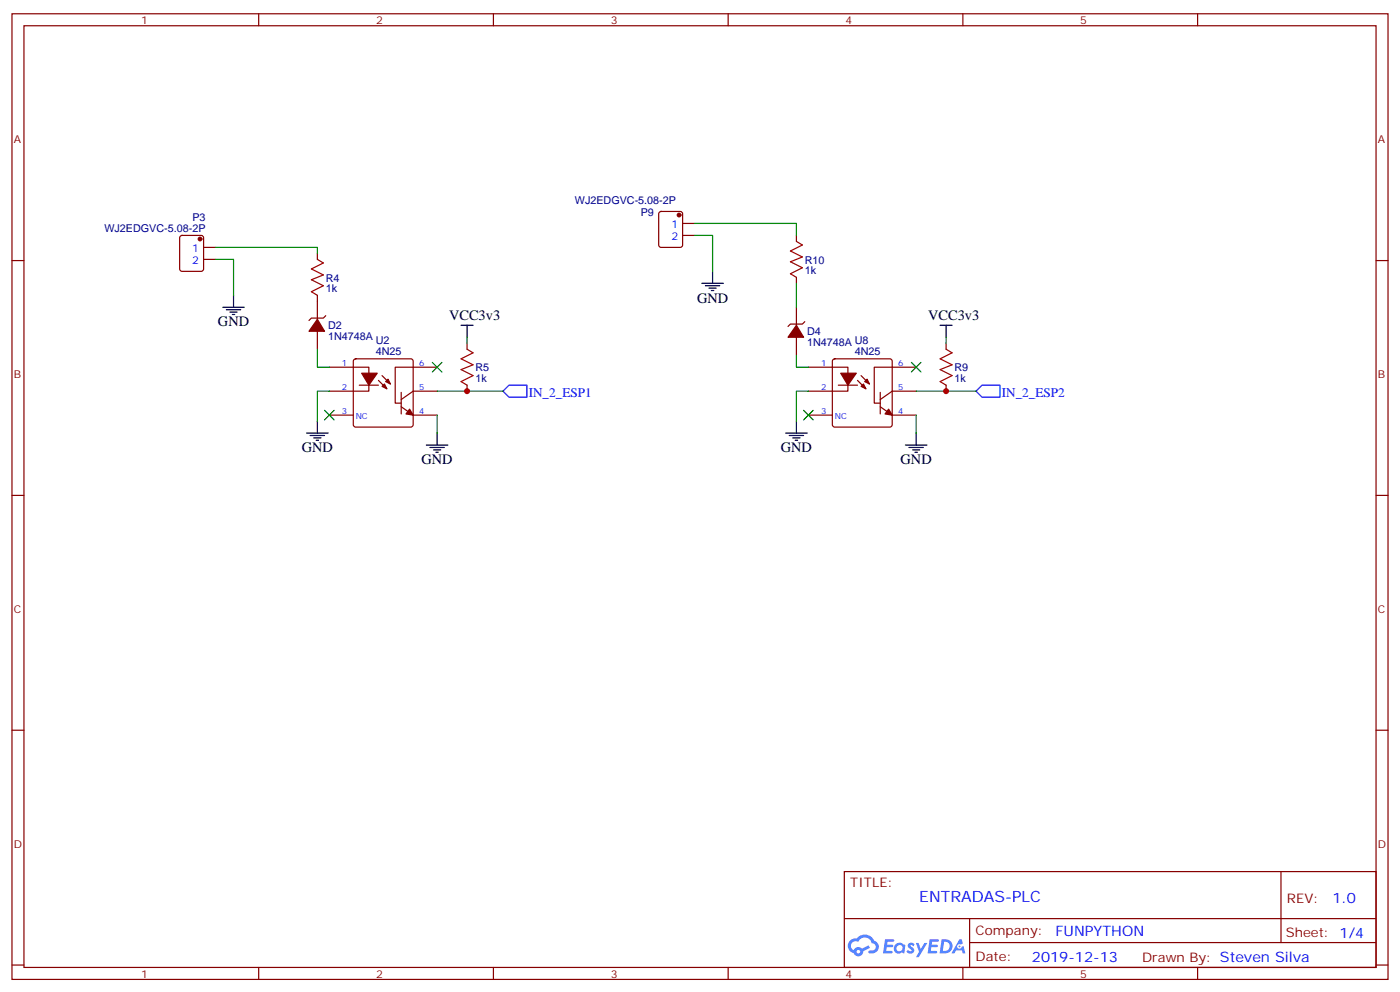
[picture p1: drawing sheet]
<svg xmlns="http://www.w3.org/2000/svg" width="412mm" height="292mm" viewBox="0 0 412 292" stroke-linecap="round" stroke-linejoin="round" font-family="sans-serif">
<g fill="none" stroke="#870000" stroke-width=".35">
<path d="M3.5 4.1h405.4v284.3h-405.4zM7.1 7.6h398.2v277.3h-398.2zM76.2 4.1v3.5M145.3 4.1v3.5M214.5 4.1v3.5M283.6 4.1v3.5M352.8 4.1v3.5M3.5 76.7h3.6M405.3 76.7h3.6M3.5 145.9h3.6M405.3 145.9h3.6M3.5 215h3.6"/>
<path d="M405.3 215h3.6M248.7 256.6h156.6v28.3h-156.6zM377.3 256.7v20.8M248.7 270.5h156.5M285.6 277.5h119.6M285.6 270.5v14.1M3.5 284.2h3.6M76.2 284.9v3.5M145.3 284.9v3.5M214.5 284.9v3.5M283.6 284.9v3.5M352.8 284.9v3.5"/>
<path d="M405.3 284.2h3.6"/>
</g>
<g fill="#5487ff">
<path d="M267.7 277.8a1.22 1.22 0 0 1 1.7 .3l-.4 .6a.47 .47 0 0 0-.3-.4 .47 .47 0 0 0-.5 .1l.1 .3a1.14 1.14 0 0 1 .8 1.7 1.14 1.14 0 0 1-1.9 0l-.2-.2 .5-.5 .7 .4a.29 .29 0 0 0 .3-.2 .29 .29 0 0 0-.2-.4 1.04 1.04 0 0 1-.6-1.7z"/>
<path d="M260.7 276.6h2.4l.3 .2-.2 .5h-1.8l-.1 .9h1.5l.3 .3-.3 .4h-1.6l-.2 1.1 1.7 .1 .2 .3-.2 .3h-2.6z"/>
<path d="M273.8 276.6h2.4l.3 .2-.1 .5h-1.8l-.2 .9h1.6l.3 .3-.4 .4h-1.6l-.1 1.1 1.7 .1 .2 .3-.2 .3h-2.6z"/>
<path d="M282.6 276.6h.7l.3 1.2-.6 .3a.69 .69 0 0 0-1 .3 .69 .69 0 0 0 .4 1 .69 .69 0 0 0 .9-.6l.5-.3 .6 2.2h-.8l-.2-.9h-1.8l-.5 .9h-.8z"/>
<path d="M269.8 277.7h.8l.6 1.8 1.1-1.8h.9l-2.6 4.1h-.8l.9-1.5z"/>
<path d="M277.4 276.6l-.6 4.1h1.3a2.11 2.11 0 0 0 2.5-2.1 2.11 2.11 0 0 0-2.5-2zM278.1 277.3a1.39 1.39 0 0 1 1.7 1.4 1.39 1.39 0 0 1-1.8 1.3h-.3z"/>
<path d="M263.7 278.2a1.54 1.54 0 0 0-.1 2.1 1.54 1.54 0 0 0 2.2 .2l.6 .2 .3-2.3-.2-.2-.4-.1a1.49 1.49 0 0 0-2.4 .1zM264 279.2a.94 .94 0 0 1 1.8 0 .94 .94 0 0 1-1.8 0z"/>
<path d="M250.4 276.9a2.18 2.18 0 0 0 1.1 3.8 1.44 1.44 0 0 0 1.6 .9 1.44 1.44 0 0 0 1.2-1.5l2-1-.5-.7-1.9 .9a1.47 1.47 0 0 0-2.4 .5 1.39 1.39 0 0 1-.7-2 1.39 1.39 0 0 1 2-.4 2.12 2.12 0 0 1 2.2-1.3 2.12 2.12 0 0 1 1.9 1.6 1.14 1.14 0 0 1 1.1 1.5 1.14 1.14 0 0 1-1.7 .7 .43 .43 0 0 0-.5 .3 .43 .43 0 0 0 .4 .5 1.98 1.98 0 0 0 2.5-1.2 1.98 1.98 0 0 0-1.2-2.5 3.1 3.1 0 0 0-5.3-.7l-.9 .1zM252.3 280.2a.55 .55 0 0 1 1.1 0 .55 .55 0 0 1-1.1 0z"/>
<circle cx="282.6" cy="278.7" r=".26"/>
</g>
<path d="M93.5 76.4l1.7 1-3.5 1.8 3.5 1.8-3.5 1.4 3.5 1.7-3.5 1.8 1.8 1.1M234.6 71.1l1.8 1-3.6 1.8 3.6 1.8-3.6 1.4 3.6 1.7-3.6 1.8 1.8 1.1M137.6 102.8l1.7 1.1-3.5 1.8 3.5 1.7-3.5 1.4 3.5 1.8-3.5 1.8 1.8 1M278.7 102.8l1.8 1.1-3.6 1.8 3.6 1.7-3.6 1.4 3.6 1.8-3.6 1.8 1.8 1" fill="none" stroke="#a10000" stroke-width=".35"/>
<g fill="none" stroke="#870000" stroke-width=".35">
<path d="M53.2 69.5l.4-.2h5.7l.6 .5 .1 9.4-.5 .6-5.9 .1-.6-.5-.1-9.4zM60 72.8h3.5M60 76.4h3.5M93.5 74.6v1.8M194.3 62.5l.4-.2h5.7l.6 .4 .1 9.4-.5 .7h-5.9l-.6-.4-.1-9.4zM201.1 65.8h3.5M201.1 69.3h3.5M234.6 69.3v1.8M93.5 87v7M93.5 97.5v5.3M96 93l-.8 .7h-3.5l-.7 .7M234.6 81.7v1.7"/>
<path d="M234.6 90.5v5.3M234.6 99.3v5.3M237.1 94.7l-.7 .7h-3.6l-.7 .7M97 108.1h11.7v7.1h-11.7M104.3 105.9l.5-.2h16.2l.5 .2 .2 .5v18.7l-.2 .5-.5 .2h-16.2l-.5-.3-.2-.4v-18.7zM105.8 113.4h5.7M111.5 112l2.4 2.5M112.5 110.6l2.5 2.5M118.2 119.8l3.5 2.4h7.1M118.2 115.5v6.4M128.8 108.1h-12.4v10.6h1.8M128.8 115.2h-7.1l-3.5 2.5"/>
<path d="M137.6 101.1v1.7M137.6 113.4v1.8M238.1 108.1h11.7v7.1h-11.7M245.4 105.9l.5-.2h16.2l.5 .2 .2 .5v18.7l-.2 .5-.5 .2h-16.2l-.5-.3-.2-.4v-18.7zM246.9 113.4h5.7M252.6 112l2.5 2.5M253.6 110.6l2.5 2.5M259.3 119.8l3.5 2.4h7.1M259.3 115.5v6.4M269.9 108.1h-12.4v10.6h1.8M269.9 115.2h-7.1l-3.5 2.5M278.7 101.1v1.7"/>
<path d="M278.7 113.4v1.8M97 122.2h7.1M238.1 122.2h7.1"/>
</g>
<g fill="#870000" stroke="#870000" stroke-width=".35">
<path d="M93.5 94l2.1 3.5h-4.6z"/>
<path d="M120.6 120.5l1.1 1.7-2.1-.3z"/>
<path d="M112.5 113.8l.7-.7 .7 1.4z"/>
<path d="M114.3 111.7l.7 1.4-1.4-.7z"/>
<path d="M106.5 109.9h4.6l-2.4 3.5z"/>
<path d="M261.8 120.5l1 1.7-2.1-.3z"/>
<path d="M253.6 113.8l.8-.7 .7 1.4z"/>
<path d="M254.7 112.4l.7-.7 .7 1.4z"/>
<path d="M247.6 109.9h4.6l-2.4 3.5z"/>
<path d="M234.6 95.8l2.1 3.5h-4.6z"/>
<circle cx="58.9" cy="70.4" r=".53"/>
<circle cx="200" cy="63.3" r=".53"/>
</g>
<g fill="none" stroke="#000" stroke-width=".35">
<path d="M209.9 79.9v3.5M65.6 90.5h6.4M66.7 91.2h4.2M67.7 91.9h2.1M68.4 92.6h.7M68.8 87v3.5M135.8 95.8h3.5M137.6 95.8v3.5M206.7 83.4h6.4M207.8 84.1h4.2M208.8 84.8h2.2M209.5 85.5h.8"/>
<path d="M276.9 95.8h3.6M278.7 95.8v3.5M90.3 127.5h6.4M91.4 128.2h4.2M92.4 128.9h2.1M93.1 129.6h.7M93.5 124v3.5M125.6 131.1h6.3M126.6 131.8h4.3M127.7 132.5h2.1M128.4 133.2h.7M128.8 127.5v3.6"/>
<path d="M231.4 127.5h6.4M232.5 128.2h4.2M233.5 128.9h2.2M234.2 129.6h.7M234.6 124v3.5M266.7 131.1h6.3M267.8 131.8h4.2M268.8 132.5h2.1M269.5 133.2h.7M269.9 127.5v3.6"/>
</g>
<path d="M149.9 113.4h5.3v3.5h-5.3l-1.7-1.7zM289.3 113.4h5.3v3.5h-5.3l-1.8-1.7z" fill="none" stroke="#00f" stroke-width=".35"/>
<g fill="none" stroke="#008700" stroke-width=".35">
<path d="M63.5 72.8h30v1.8M63.5 76.4h5.3v10.6M204.6 65.8h30v3.5M204.6 69.3h5.3v10.6M137.6 99.3v1.8M234.6 83.4v7.1M278.7 99.3v1.8M93.5 102.8v5.3h3.5M97 115.2h-3.5v8.8M128.8 115.2h19.4M234.6 104.6v3.5h3.5M238.1 115.2h-3.5v8.8"/>
<path d="M269.9 115.2h17.6M128.8 122.2v5.3M269.9 122.2v5.3"/>
</g>
<g fill="#c00">
<circle cx="278.7" cy="115.2" r=".88"/>
<circle cx="137.6" cy="115.2" r=".88"/>
</g>
<g fill="#c00" stroke="#008700" stroke-width=".35">
<path d="M95.6 120.8l2.8 2.8zM98.4 120.8l-2.8 2.8z"/>
<path d="M127.4 106.7l2.8 2.8zM130.2 106.7l-2.8 2.8z"/>
<path d="M268.5 106.7l2.8 2.8zM271.3 106.7l-2.8 2.8z"/>
<path d="M236.7 120.8l2.8 2.8zM239.5 120.8l-2.8 2.8z"/>
</g>
<text font-size="4.6" fill="#00f" x="270.8" y="265.7">ENTRADAS-PLC</text>
<g font-size="4.2">
<text x="205.3" y="89.1">GND</text>
<text x="132.3" y="94.2">VCC3v3</text>
<text x="273.4" y="94.2">VCC3v3</text>
<text x="64.2" y="96.1">GND</text>
<text x="88.9" y="133.2">GND</text>
<text x="124.2" y="136.7">GND</text>
<text x="230" y="133.2">GND</text>
<text x="265.3" y="136.7">GND</text>
</g>
<g font-size="4.2" fill="#00f">
<text x="392.5" y="265.9">1.0</text>
<text x="310.9" y="275.5">FUNPYTHON</text>
<text x="304" y="283.3">2019-12-13</text>
</g>
<g font-size="3.9" fill="#00f">
<text x="155.8" y="116.9">IN_2_ESP1</text>
<text x="295.1" y="116.9">IN_2_ESP2</text>
</g>
<g font-size="3.9" fill="#800">
<text x="250.5" y="261.2">TITLE:</text>
<text x="379.1" y="265.9">REV:</text>
<text x="287.4" y="275.4">Company:</text>
<text x="378.7" y="276">Sheet: 1/4</text>
<text x="287.4" y="283.1">Date:</text>
<text x="336.4" y="283.2">Drawn By: Steven Silva</text>
</g>
<g font-size="3.2" fill="#800">
<text x="41.6" y="7.1">1</text>
<text x="110.8" y="7.1">2</text>
<text x="179.9" y="7.1">3</text>
<text x="249.1" y="7.1">4</text>
<text x="318.2" y="7.1">5</text>
<text x="4.1" y="42.2">A</text>
<text x="405.9" y="42.2">A</text>
<text x="4.1" y="111.3">B</text>
<text x="405.9" y="111.3">B</text>
<text x="4.1" y="180.4">C</text>
<text x="405.9" y="180.4">C</text>
<text x="4.1" y="249.6">D</text>
<text x="405.9" y="249.6">D</text>
<text x="41.6" y="287.9">1</text>
<text x="110.8" y="287.9">2</text>
<text x="179.9" y="287.9">3</text>
<text x="249.1" y="287.9">4</text>
<text x="318.2" y="287.9">5</text>
</g>
<g font-size="3.2" fill="#000080">
<text x="169.3" y="60">WJ2EDGVC-5.08-2P</text>
<text x="56.7" y="65">P3</text>
<text x="188.7" y="63.5">P9</text>
<text x="30.8" y="68.3">WJ2EDGVC-5.08-2P</text>
<text x="237.1" y="77.6">R10</text>
<text x="96" y="82.9">R4</text>
<text x="237.1" y="80.8">1k</text>
<text x="96" y="86.1">1k</text>
<text x="96.7" y="100.1">1N4748A</text>
<text x="96.7" y="96.9">D2</text>
<text x="110.7" y="101.4">U2</text>
<text x="237.8" y="101.9">1N4748A U8</text>
<text x="237.8" y="98.7">D4</text>
<text x="110.7" y="104.6">4N25</text>
<text x="251.8" y="104.6">4N25</text>
<text x="140.1" y="112.5">1k</text>
<text x="140.1" y="109.3">R5</text>
<text x="281.2" y="112.5">1k</text>
<text x="281.2" y="109.3">R9</text>
</g>
<g font-size="3.2" fill="#00f">
<text x="197.8" y="67.2">1</text>
<text x="197.8" y="70.7">2</text>
<text x="56.7" y="74.3">1</text>
<text x="56.7" y="77.8">2</text>
</g>
<g font-size="2.5" fill="#00f">
<text x="100.7" y="107.8">1</text>
<text x="123.5" y="107.8">6</text>
<text x="241.8" y="107.8">1</text>
<text x="264.6" y="107.8">6</text>
<text x="100.7" y="114.8">2</text>
<text x="123.5" y="114.8">5</text>
<text x="241.8" y="114.8">2</text>
<text x="264.6" y="114.8">5</text>
<text x="100.7" y="121.9">3</text>
<text x="104.8" y="123.3">NC</text>
<text x="123.5" y="121.9">4</text>
<text x="241.8" y="121.9">3</text>
<text x="245.9" y="123.3">NC</text>
<text x="264.6" y="121.9">4</text>
</g>
</svg>
